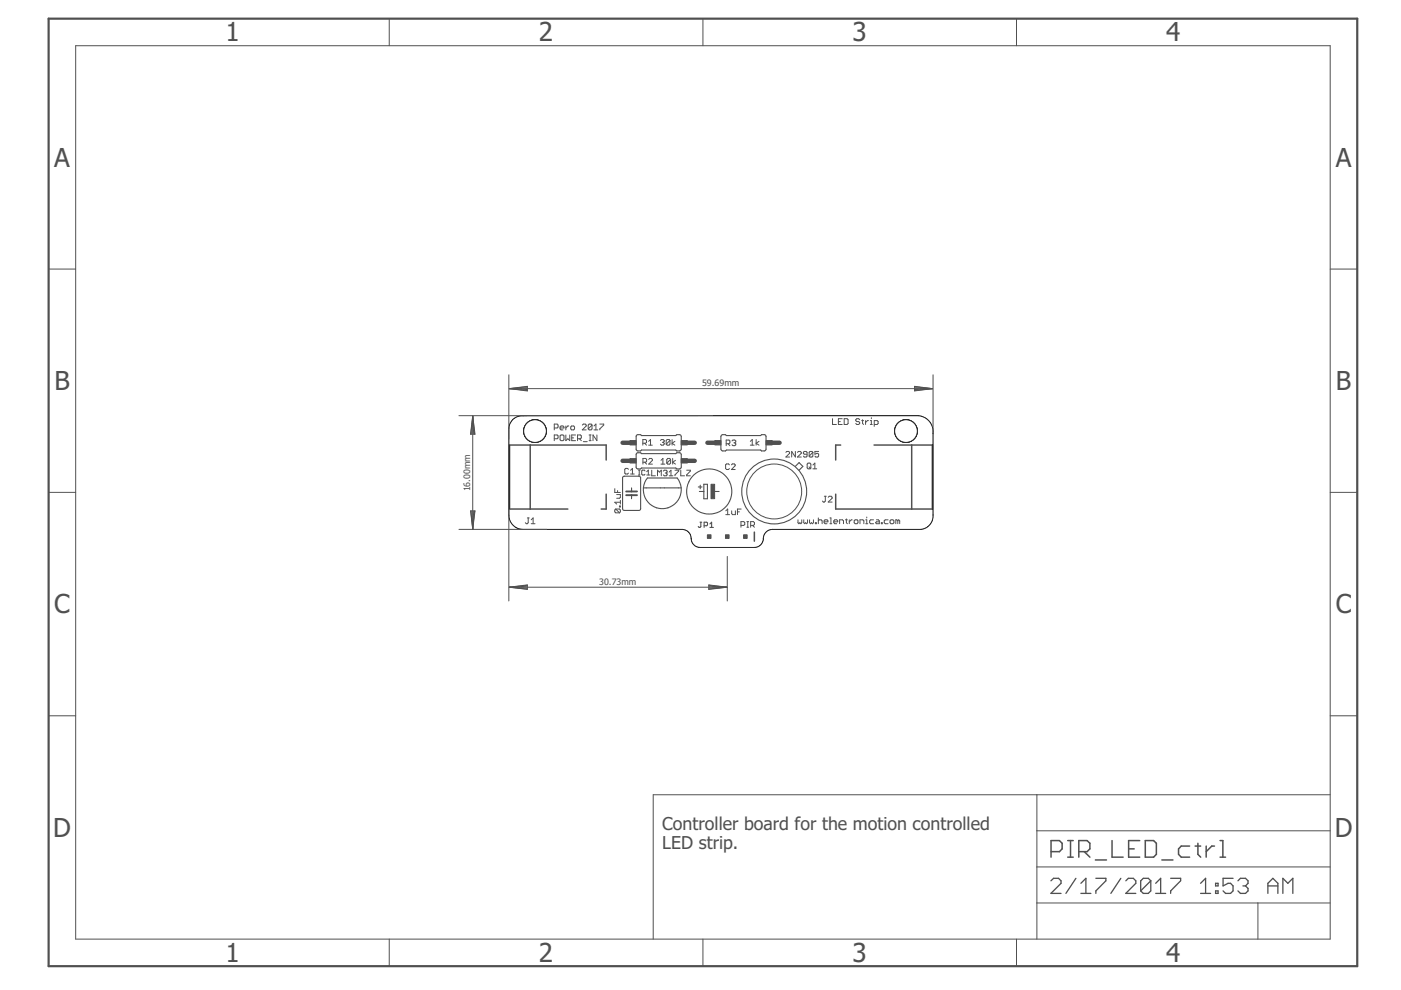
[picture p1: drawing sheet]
<svg xmlns="http://www.w3.org/2000/svg" width="297mm" height="210mm" viewBox="0 0 297 210" stroke-linecap="round" stroke-linejoin="round" font-family="sans-serif">
<g fill="none" stroke="#505050" stroke-width=".23">
<path d="M135 96.1l.8-.1 .2 .2h7.3l.2-.2h.7l.2 .4v2.8l-.3 .2h-.6l-.2-.2h-7.3l-.2 .2h-.7l-.2-.4zM135 92.3l.8-.1 .2 .2h7.3l.2-.2h.7l.2 .3v2.7l-.3 .4h-.6l-.2-.2h-7.3l-.2 .2h-.7l-.2-.4zM153 92.3l.8-.1 .2 .2h7.3l.2-.2h.7l.2 .3v2.9l-.4 .2h-.5l-.2-.2h-7.3l-.2 .2h-.7l-.3-.4v-2.7zM168.6 98.9l.8-.8 .8 .8-.8 .8M132.1 101.1l3.3-.1 .4 .2v6.6l-.2 .4h-3.2l-.4-.2zM133.9 103.4v.8M133.9 105v.7M136.4 103.4h8M137.3 101.3h6.3a4 4 0 0 1-.5 5.5 4 4 0 0 1-5.4 0 4 4 0 0 1-.4-5.5zM148.1 103.3h.7M148.3 104.2h.9M148.4 110.7h.4"/>
<path d="M148.5 102.9v.7M148.6 110.7v.9l-.2 .2-.4-.2M149.2 102.7h.8v3h-.8zM149.3 111.5h.5l.2-.2v-.4l-.2-.2h-.5v1.1M150.5 111.8h.8M150.5 111.1l.4-.4v1.1M151.3 104.2h1.2"/>
<circle cx="150.4" cy="104.2" r="4.8"/>
<circle cx="164.1" cy="104.2" r="6.9"/>
</g>
<path d="M132.8 104.2h2.3M132.8 105h2.3" fill="none" stroke="#505050" stroke-width=".4"/>
<g fill="#505050" stroke="#505050" stroke-width=".21">
<path d="M150.7 102.7h.8v3h-.8z"/>
<path d="M144.4 97.2h1.3v1h-1.3z"/>
<path d="M133.6 97.2h1.3v1h-1.3z"/>
<path d="M133.6 93.4h1.3v.9h-1.3z"/>
<path d="M144.4 93.4h1.3v.9h-1.3z"/>
<path d="M162.4 93.4h1.3v.9h-1.3z"/>
<path d="M151.6 93.4h1.3v.9h-1.3z"/>
<path d="M153.8 113.4h.8v.8h-.8z"/>
<path d="M157.6 113.4h.8v.8h-.8z"/>
<path d="M150 113.4h.7v.8h-.7z"/>
</g>
<path d="M112.4 94.4v13.5M128.5 97.5v-3.1h-20.5v13.5h12.4M178.2 94.4h-1v3.1M185.3 94.4h12.4v13.5h-20.5v-3.1M193.3 94.4v13.5M128.5 104.8v3.1h-1M159.9 112.8v1.9" fill="none" stroke="#505050" stroke-width=".32"/>
<g fill="none" stroke="#505050" stroke-width=".21">
<path d="M117.5 90.7h.6l.2-.2v-.4l-.2-.2h-.6v1.2M117.5 93h.6l.2-.2v-.4l-.2-.2h-.6v1.2M118.7 90.7h.9l-.2-.4h-.4l-.3 .2v.4l.3 .2h.4M118.7 92.4l.3-.2h.4l.2 .2v.8l-.2 .2h-.4l-.3-.2zM120 90.3v.8M120 92.2v1.2l.4-.4 .4 .4v-1.2M120.6 90.3h-.2l-.4 .4M121.2 90.3h.4l.2 .2v.4l-.2 .2h-.4l-.2-.2v-.4zM121.2 92.8h.4M122 92.2h-.8v1.2h.8M122.4 93h.7l.2-.2v-.4l-.2-.2h-.7v1.2M122.9 93l.4 .4"/>
<path d="M123.5 90.1l.2-.2h.4l.2 .2v.2l-.8 .8h.8M123.7 93.6h.8M124.9 92.2h.4M124.9 93.4h.4M125.1 92.2v1.2M125.5 90.1l-.2-.2h-.4l-.2 .2v.8M125.5 90.1v.8l-.2 .2h-.4l-.2-.2M125.5 90.1l-.8 .8M125.9 91.1h.9M125.9 90.3l.4-.4v1.2M126.6 92.2v1.2l-.9-1.2v1.2M127.2 89.9h.8v.2l-.8 .8v.2"/>
<path d="M133.2 99.5l-.1-.2h-.4l-.2 .2v.8l.2 .2h.4l.1-.2M133.7 99.7l.4-.4v1.2M135.4 99.7h.3M135.5 99.7v1M136.3 94h.6l.2-.2v-.4l-.2-.2h-.6v1.2M136.3 98h.6l.2-.2v-.4l-.2-.2h-.6v1.2M136.7 94l.4 .4M136.7 98l.4 .4M136.8 99.8l-.2-.1h-.4l-.1 .1v.7l.1 .2h.4l.2-.2M137.5 93.6l.4-.4v1.2M137.5 94.4h.8M137.5 97.4l.2-.2h.4l.2 .2v.2l-.8 .8h.8"/>
<path d="M138.2 99.7v1.2h.8M140 93.4l.2-.2h.4l.2 .2-.2 .4M140.1 98.4h.8M140.1 97.6l.4-.4v1.2M140.4 93.8h.2M140.6 93.8l.2 .2-.2 .4h-.4l-.2-.2M140.6 99.9l.2-.2h.4l.2 .2-.2 .4M142 93.4l-.1-.2h-.4l-.3 .2v.8M142 93.4v.8l-.1 .2h-.4l-.3-.2M142 93.4l-.8 .8M142.2 97.4l-.2-.2h-.4l-.2 .2v.8M142.2 97.4v.8l-.2 .2h-.4l-.2-.2"/>
<path d="M142.2 97.4l-.8 .8M142.5 93.2v1.2M142.6 97.2v1.2M143.1 93.6l-.6 .4 .6 .4M143.1 99.7h.8l-.8 1.2M143.2 97.6l-.6 .4 .6 .4M144.3 99.7v1.2h.8M145.6 99.7h.8v.2l-.8 .8v.2h.8M154 94.1h.6l.1-.2v-.4l-.1-.2h-.6v1.2M154.4 94.1l.3 .4M154.6 98.6l-.1-.2h-.4l-.3 .2v.7l.3 .2h.4l.1-.2M155.1 98.6l.2-.2h.4l.2 .2v.1l-.8 .8h.8"/>
<path d="M155.2 93.5l.2-.2h.4l.2 .2-.2 .4M155.6 93.9h.2M155.8 93.9l.2 .2-.2 .4h-.4l-.2-.2M159.1 94.4h.8M159.1 93.6l.4-.4v1.2M160.3 93.2v1.2M160.9 93.6l-.6 .4 .6 .4M166.6 95.9l.2-.2h.4l.2 .2v.2l-.8 .8h.8M168.6 95.7v1.2l-.7-1.2v1.2M169.1 95.9l.2-.2h.4l.2 .2v.2l-.8 .8h.8M171.1 96.3h-.6l-.2-.2 .2-.4h.4l.2 .2v.8l-.2 .2h-.4l-.2-.2M171.3 98.2h.4l.2 .2v.8l-.2 .2h-.4l-.2-.2v-.8z"/>
<path d="M171.5 99l.4 .4M172.3 95.9v.8l-.2 .2h-.4l-.1-.2M172.3 95.9l-.2-.2h-.4l-.1 .2v.8M172.3 95.9l-.7 .8M172.4 99.4h.8M172.4 98.6l.4-.4v1.2M173.6 95.7h-.8v.6l.4-.2 .4 .2v.4l-.2 .2h-.4l-.2-.2M176.5 88.8v1.2h.8M177.8 89.4h.4M178.6 88.8h-.8v1.2h.8M179 88.8h.6l.2 .2v.8l-.2 .2h-.6zM182.3 89l-.2-.2h-.4l-.3 .4 .3 .2h.4l.2 .4-.2 .2h-.4l-.3-.2"/>
<path d="M182.7 89.2h.4M182.9 89v.8l.2 .2M183.5 89.2v.8M184.1 89.2h-.2l-.4 .4M184.5 90h.4M184.5 89.2h.2v.8M184.7 88.6v.2M185.4 90h.6l.2-.2v-.4l-.2-.2h-.6v1.2M111.8 109.8h.4M112 109.8v1l-.2 .2-.4-.2M112.6 111h.8M112.6 110.2l.4-.4v1.2"/>
<path d="M130.3 103.6v.8h1.2M130.6 107.9l-.3 .2v.4l.3 .2h.7M130.6 107.9h.7l.2 .2v.4l-.2 .2M130.6 107.9l.7 .8M130.7 104.9h.8v.6l-.2 .1h-.6M130.9 104v.4M131.3 107.3h.2v.2h-.2zM131.5 106.1v.8M131.5 106.5h-1.2l.4 .4M133.7 100.5h.8M135.4 100.7h.3M137.1 100.7h.7"/>
<path d="M137.1 100l.4-.3v1M139.4 100.9v-1.2l.4 .4 .4-.4v1.2M141 100.3h.2M141.2 100.3l.2 .2-.2 .4h-.4l-.2-.2M141.9 100.9h.8M141.9 100.1l.4-.4v1.2M153.9 108.3l.4-.4v1.2M153.9 109.1h.8M155.1 108.3v.6l.2 .2h.6v-.8M156.4 108.5h.4M157.1 111.4h.6l.2-.2v-.4l-.2-.2h-.6v1.2M157.1 107.9h-.7v1.2"/>
<path d="M158.3 110.6h.4M158.3 111.8h.4M158.5 110.6v1.2M159.2 111.4h.5l.3-.2v-.4l-.3-.2h-.5v1.2M159.6 111.4l.4 .4M169.2 110.2v.6l.2 .2 .2-.2 .2 .2 .2-.2v-.6M170.4 110.2v.6l.2 .2 .2-.2 .2 .2 .2-.2v-.6M171.6 110.2v.6l.3 .2 .1-.2 .3 .2 .2-.2v-.6M172.9 110.8h.2v.2h-.2zM173.5 109.8v1.2M173.5 110.4l.2-.2h.4l.2 .2v.6M174.7 110.6h.8l-.2-.4h-.4l-.2 .2v.4l.2 .2h.4"/>
<path d="M174.8 105.2h.4M175 105.2v1l-.2 .2-.4-.2M175.6 105.4l.2-.2h.4l.2 .2v.2l-.8 .8h.8M176 111h.4M176 109.8h.2v1.2M176.8 110.6h.8l-.2-.4h-.4l-.2 .2v.4l.2 .2h.4M178 111v-.8h.6l.2 .2v.6M179.2 110.2h.5M179.5 110v.8l.2 .2M180.1 110.2v.8M180.7 110.2h-.2l-.4 .4M181.1 110.4l.2-.2h.4l.2 .2v.4l-.2 .2h-.4l-.2-.2z"/>
<path d="M182.3 111v-.8h.6l.3 .2v.6M183.6 111h.4M183.6 110.2h.2v.8M183.8 109.6v.2M185.2 110.2h-.6l-.2 .2v.4l.2 .2h.6M185.8 110.2h.4l.2 .2v.6h-.6l-.2-.2 .2-.2h.6M186.9 110.8h.1v.2h-.1zM188.3 110.2h-.6l-.2 .2v.4l.2 .2h.6M188.7 110.4l.2-.2h.4l.2 .2v.4l-.2 .2h-.4l-.2-.2zM190.4 110.4l-.5-.2v.8M190.4 110.4v.6M190.4 110.4l.1-.2 .3 .2v.6"/>
<circle cx="164.1" cy="104.2" r="5.8"/>
</g>
<path d="M132 97.7h1.5M132 93.9h1.5M145.8 97.7h1.5M145.8 93.9h1.5M150 93.9h1.5M163.8 93.9h1.5" fill="none" stroke="#505050" stroke-width=".93"/>
<g fill="none" stroke="#000" stroke-width=".21">
<path d="M108.8 88.8l.8-.4 .8-.2 84.4-.1a3.4 3.4 0 0 1 3 3.8v17.3a2.86 2.86 0 0 1-2.6 3h-31.4a2.02 2.02 0 0 0-2 2.3l-.5 1-1 .5-11.8 .1a2.05 2.05 0 0 1-2-2.3l-.3-.7-.5-.5-1.1-.4h-33.7a3 3 0 0 1-3-3v-18.4l.2-.9z"/>
<circle cx="192.1" cy="91.4" r="2.41"/>
</g>
<circle cx="192.1" cy="91.4" r="2.41" fill="#fff" stroke="#000" stroke-width=".21"/>
<circle cx="113.4" cy="91.4" r="2.41" fill="none" stroke="#000" stroke-width=".21"/>
<circle cx="113.4" cy="91.4" r="2.41" fill="#fff" stroke="#000" stroke-width=".21"/>
<g fill="none" stroke="#505050" stroke-width=".21">
<path d="M16 9.7h266v189.4h-266zM82.5 4v5.7M149 4v5.7M215.5 4v5.7M10.3 57h5.7M282 57h5.8M107.9 79.5v13.6M197.8 79.5v12.5M97.3 88.1h14.4M100.2 88.2v23.9M100.2 88.2l.5 3.9h-.9zM100.2 88.2l-.2 3.9"/>
<path d="M100.2 88.2l.2 3.9M100.2 88.2l-.4 3.9M100.2 88.2l.4 3.9M108 82.4h89.7M108 82.4l3.8-.5v1zM108 82.4l3.8 .2M108 82.4l3.8 .4M111.8 82.2l-3.8 .2M111.8 82l-3.8 .4M193.9 81.9l3.8 .5-3.8 .5zM193.9 82.2l3.8 .2M193.9 82l3.8 .4"/>
<path d="M197.7 82.4l-3.8 .2M197.7 82.4l-3.8 .4M10.3 104.4h5.7M97.3 112.2h18.6M99.8 108.3h.9l-.5 3.8zM99.8 108.3l.4 3.8M100 108.3l.2 3.8M100.4 108.3l-.2 3.8M100.6 108.3l-.4 3.8M107.9 107.3v20.1M154.2 118v9.4M282 104.4h5.8"/>
<path d="M108 124.5l3.8-.5v1zM108 124.5h46.1M108 124.5l3.8 .2M108 124.5l3.8 .4M111.8 124.3l-3.8 .2M111.8 124.1l-3.8 .4M150.3 124l3.8 .5-3.8 .5zM150.3 124.3l3.8 .2M150.3 124.1l3.8 .4M154.1 124.5l-3.8 .2M154.1 124.5l-3.8 .4M10.3 151.8h5.7"/>
<path d="M282 151.8h5.8M219.8 168.5v30.6M219.8 176.1h62.2M282 168.5h-143.5v30.6M82.5 199.1v5.8M149 199.1v5.8M215.5 199.1v5.8M219.8 191.5h62.2M219.8 183.8h62.2M266.7 191.5v7.6"/>
</g>
<g fill="none" stroke="#505050" stroke-width=".32">
<path d="M226.4 178.2h1.1M227 178.2v3.5M235.8 178.2v3.5h2.3M239.3 180h1.2M241.6 178.2h-2.3v3.5h2.3M242.8 178.2h1.8l.6 .6v2.3l-.6 .6h-1.8zM252.2 179.4h-1.8l-.5 .6v1.1l.5 .6h1.8M253.4 179.4h1.2M254 178.8v2.3l.6 .6M255.7 179.4v2.3M257.5 179.4h-.6l-1.2 1.2M258.7 178.2h.6v3.5"/>
<path d="M222.8 180.6h1.8l.6-.6v-1.2l-.6-.6h-1.8v3.5M226.4 181.7h1.1M228.7 180.6h1.8l.6-.6v-1.2l-.6-.6h-1.8v3.5M229.9 180.6l1.2 1.1M232.2 182.3h2.4M246.3 182.3h2.4M258.7 181.7h1.1"/>
</g>
<g fill="none" stroke="#505050" stroke-width=".28">
<path d="M222.8 186.8l.6-.6h1l.6 .6v.5l-2.2 2.1h2.2M228.1 186.2l-2.1 3.2M229.2 189.4h2.1M229.2 187.3l1-1.1v3.2M232.3 186.2h2.2v.6l-2.2 2.1v.5M237.6 186.2l-2.1 3.2M238.7 186.8l.5-.6h1.1l.5 .6v.5l-2.1 2.1h2.1M244 186.8v2.1l-.5 .5h-1.1l-.5-.5M244 186.8l-.5-.6h-1.1l-.5 .6v2.1M244 186.8l-2.1 2.1M245 189.4h2.1M245 187.3l1.1-1.1v3.2"/>
<path d="M248.2 186.2h2.1v.6l-2.1 2.1v.5M254.6 189.4h2.1M254.6 187.3l1-1.1v3.2M257.7 188.9h.6v.5h-.6zM257.7 187.3h.6v.5h-.6zM261.4 186.2h-2.1v1.6l1.1-.5h.5l.5 .5v1.1l-.5 .5h-1.1l-.5-.5M262.5 186.8l.5-.6h1.1l.5 .6v.5l-.5 .5M263.5 187.8h.6M264.1 187.8l.5 .6v.5l-.5 .5h-1.1l-.5-.5M268.8 187.8h2.1M268.8 189.4v-2.1l1.1-1.1 1 1.1v2.1M272 189.4v-3.2l1 1.1 1.1-1.1v3.2"/>
</g>
<path d="M10.3 4h277.5v200.9h-277.5z" fill="none" stroke="#505050" stroke-width=".47"/>
<g font-size="5.5" fill="#505050">
<text x="47.8" y="8.8">1</text>
<text x="114.3" y="8.8">2</text>
<text x="180.8" y="8.8">3</text>
<text x="247.3" y="8.8">4</text>
<text x="11.5" y="35.3">A</text>
<text x="283.2" y="35.3">A</text>
<text x="11.5" y="82.7">B</text>
<text x="283.3" y="82.7">B</text>
<text x="11.5" y="130">C</text>
<text x="283.2" y="130">C</text>
<text x="11.3" y="177.4">D</text>
<text x="283" y="177.4">D</text>
<text x="47.8" y="204">1</text>
<text x="114.3" y="204">2</text>
<text x="180.8" y="204">3</text>
<text x="247.3" y="204">4</text>
</g>
<g font-size="3.8" fill="#505050">
<text x="140.4" y="176">Controller board for the motion controlled</text>
<text x="140.4" y="180">LED strip.</text>
</g>
<g font-size="1.9" fill="#505050">
<text x="148.9" y="81.9">59.69mm</text>
<text x="99.7" y="104.2" transform="rotate(-90 99.7 104.2)">16.00mm</text>
<text x="127" y="124">30.73mm</text>
</g>
</svg>
